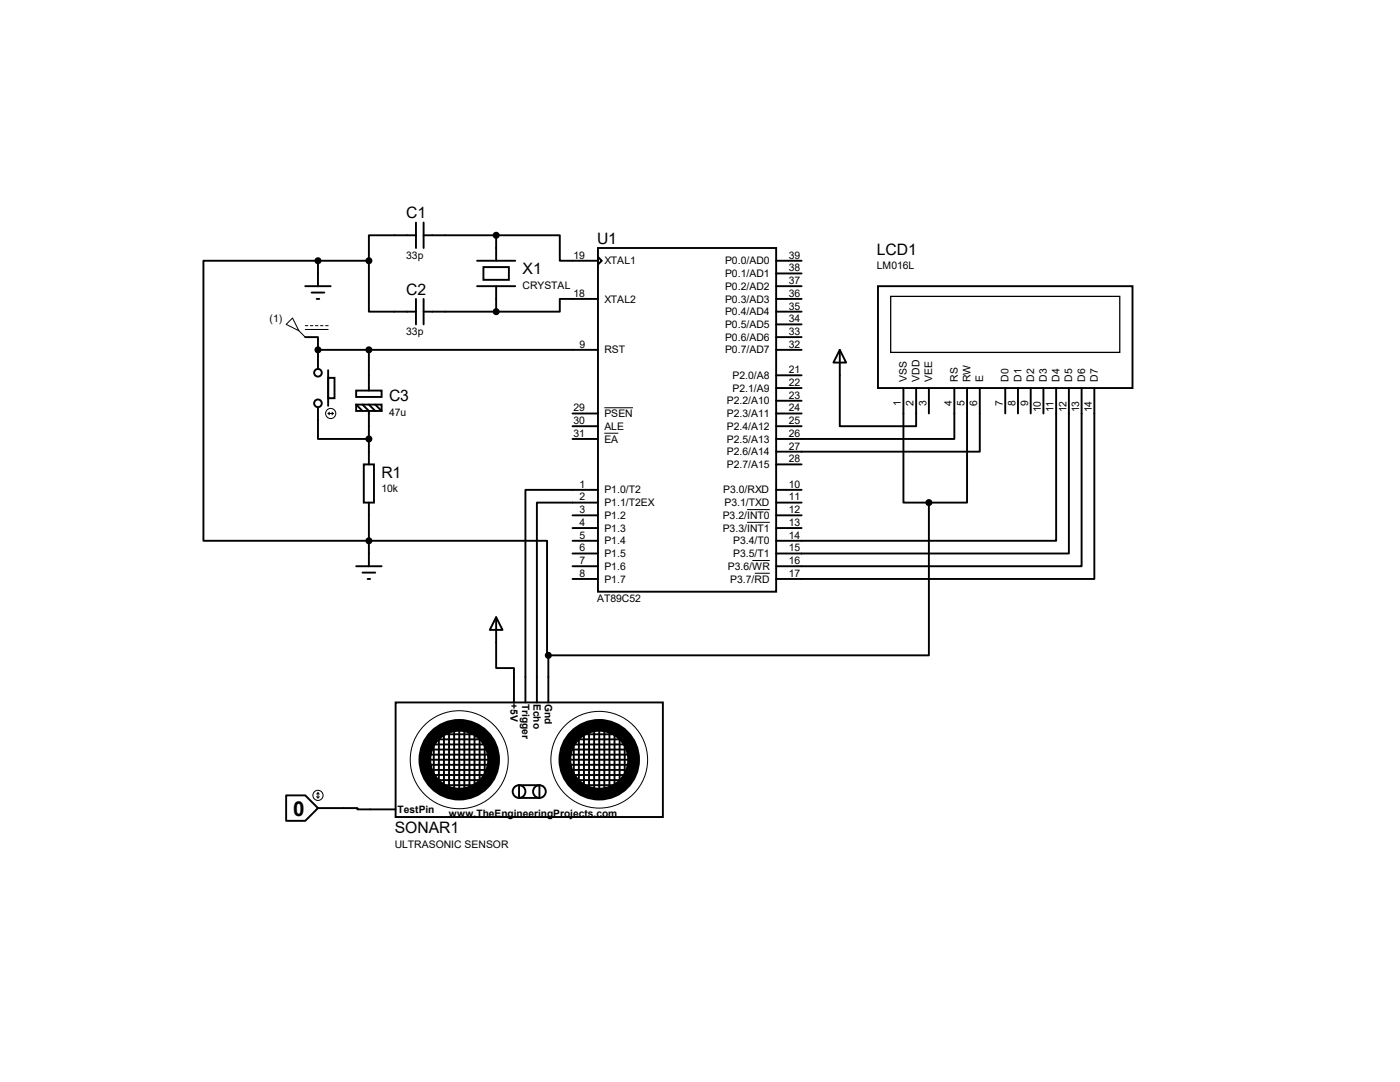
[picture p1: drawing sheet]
<svg xmlns="http://www.w3.org/2000/svg" width="279mm" height="216mm" viewBox="0 0 279 216" stroke-linecap="round" stroke-linejoin="round" font-family="sans-serif">
<g fill="none" stroke="#000" stroke-width=".38">
<path d="M60.9 57.1h5.1M62.2 58.4h2.5M63.2 59.6h.5M63.5 52h-22.9v55.9h68.6v22.9h.2M63.5 52v5.1M63.5 52h10.1M73.6 52v10.2h9.4M83 46.9h-9.4v5.1M83 44.4v5.1M83 59.6v5.1M84.5 46.9h14.5M84.5 44.4v5.1"/>
<path d="M84.5 59.6v5.1M95.2 52h7.6M95.2 57.1h7.6M96.5 53.3h5.1v2.5h-5.1zM99 46.9h12.7v5.1h7.6M99 46.9v5.1M99 57.1v5.1M119.3 49.5h35.6v68.6h-35.6zM119.3 51.3l.8 .7-.8 .8zM119.3 59.6h-7.6v2.6h-12.7M154.9 52h5.1M154.9 59.6h5.1"/>
<path d="M154.9 54.6h5.1M154.9 57.1h5.1M175.2 57.1h50.8v20.3h-50.8zM60.9 67.3h2.6v2.5M63.5 69.8h55.8M63.5 69.8v3.8M65.5 75.4h1.3v4.1h-1.3zM65.5 73.9v7.1M71.1 77.9h5.1v1.3h-5.1zM73.6 69.8v8.1M84.5 62.2h14.5M154.9 62.2h5.1"/>
<path d="M154.9 69.8h5.1M154.9 64.7h5.1M154.9 67.3h5.1M154.9 74.9h5.1M154.9 77.4h5.1M154.9 80h5.1M167.6 69.8l1.3 2.5h-2.6zM167.6 69.8v15.2h15.2v-7.6M180.3 77.4v22.9h5.1M185.4 77.4v5.1M190.5 77.4v10.2h-35.6M193 77.4v22.9h-7.6"/>
<path d="M195.5 77.4v12.7h-40.6M200.6 77.4v5.1M203.2 77.4v5.1M205.7 77.4v5.1M208.2 77.4v5.1M210.8 77.4v30.5h-55.9M213.3 77.4v33h-58.4M215.9 77.4v35.6h-61M218.4 77.4v38.1h-63.5M63.5 81.2v6.4h10.1M71.1 80.7h5.1v1.3h-5.1zM71.1 80.7l1.2 1.3"/>
<path d="M72.3 80.7l1.3 1.3v10.7M72.6 92.7h2v7.6h-2zM73.6 80.7l1.3 1.3M74.9 80.7l1.3 1.3M114.3 85h5M114.3 87.6h5M114.3 82.5h5M119.3 97.7h-14.4v42.5M154.9 85h5.1M154.9 82.5h5.1M154.9 97.7h5.1M154.9 92.7h5.1"/>
<path d="M71.1 113h5.1M72.3 114.3h2.6M73.4 115.5h.5M73.6 100.3v12.7M114.3 102.8h5M114.3 105.4h5M114.3 107.9h5M114.3 110.4h5M114.3 113h5M114.3 115.5h5M119.3 100.3h-12.2v39.9M154.9 100.3h5.1"/>
<path d="M154.9 102.8h5.1M154.9 105.4h5.1M185.4 100.3v30.5h-76M99 123.1l1.3 2.6h-2.6zM99 123.1v10.2h3.6v6.9M109.4 130.8v9.4M57.1 158.7h3.8l2.6 2.5-2.6 2.6h-3.8zM79 140.2h53.3v22.8h-53.3zM84.5 150.6h13M85 152.6h12.7M85 153.6h12.5M85 149.6h12.2"/>
<path d="M85.3 151.6h12.2M85.6 154.6h11.6M85.6 155.7h10.9M85.6 148.5h11.4M85.8 147.5h10.9M85.8 146.5h10.4M86.6 148.3v6.6M86.8 156.7h8.7M87.6 147v9.4M88.6 146.3v10.4M89.6 145.8v11.6M90.6 145.5v11.9"/>
<path d="M91.7 145v12.4M92.7 145v12.4M93.7 145.2v12.7M94.7 145.2v11.7M95.7 146v9.7M96.7 148v6.6M103.6 156.7h4.1v2.5h-4.1zM113 153.6h12.2M113.5 151.6h12.7M113.5 152.6h12.4M113.5 150.6h12.4M113.7 154.6h11.5"/>
<path d="M113.7 155.7h10.5M113.7 149.6h11.7M114.3 148.5h11.4M114.5 149.1v5.8M114.8 147.5h9.6M115.3 156.7h8.1M115.5 146.5h7.6M115.5 147v9.4M116.5 146.3v10.6M117.6 145.8v11.9M118.6 145.5v12.2M119.6 145.5v12.2"/>
<path d="M120.6 145.5v12.2M121.6 145.8v11.6M122.6 146.3v10.6M123.7 147v8.7M124.7 148v7.2M63.5 161.2h7.8v.3h7.7"/>
<circle cx="63.5" cy="74.4" r=".76"/>
<circle cx="63.5" cy="80.5" r=".76"/>
<circle cx="103.6" cy="157.9" r="1.27"/>
<circle cx="107.7" cy="157.9" r="1.27"/>
</g>
<g fill="none" stroke="#000" stroke-width=".2">
<path d="M57.1 64.7l1.3-1.2 1.2 2.5zM59.6 66l1.3 1.3M60.9 65h.5M60.9 65.7h4.6M61.9 65h.5M62.9 65h.6M64 65h.5M65 65h.5M65.5 82.5h1M65.5 82.5l.2 .3M65.7 82.3l-.2 .2M66.3 82.3l.2 .2"/>
<path d="M66.5 82.5l-.2 .3M120.6 86.4h2.8M120.6 81.4h5.7M149.1 101.7h4.5M149.1 104.2h4.5M150.2 111.8h3.4M150.6 114.4h3M63.2 159l.3 .2M63.5 158.2v1M63.5 158.2l-.3 .3M63.5 158.2l.2 .3M63.7 159l-.2 .2"/>
<circle cx="66" cy="82.5" r="1.02"/>
<circle cx="63.5" cy="158.7" r="1.02"/>
<circle cx="91.7" cy="151.6" r="9.8"/>
<circle cx="119.6" cy="151.6" r="9.7"/>
</g>
<g fill="#000" stroke="#000" stroke-width=".38">
<circle cx="63.5" cy="52" r=".51"/>
<circle cx="73.6" cy="52" r=".51"/>
<circle cx="99" cy="46.9" r=".51"/>
<circle cx="63.5" cy="69.8" r=".51"/>
<circle cx="73.6" cy="69.8" r=".51"/>
<circle cx="99" cy="62.2" r=".51"/>
<circle cx="73.6" cy="87.6" r=".51"/>
<circle cx="73.6" cy="107.9" r=".51"/>
<circle cx="185.4" cy="100.3" r=".51"/>
<circle cx="109.4" cy="130.8" r=".51"/>
</g>
<path d="M177.8 59.1h45.7v11.2h-45.7z" fill="none" stroke="#000" stroke-width=".25"/>
<g fill="none" stroke="#000" stroke-width="2.5">
<circle cx="91.7" cy="151.6" r="6.9"/>
<circle cx="119.6" cy="151.6" r="6.9"/>
</g>
<text font-size="4.1" x="58.5" y="162.8">0</text>
<g font-size="3.1">
<text x="81.1" y="43.6">C1</text>
<text x="119.2" y="48.6">U1</text>
<text x="175" y="50.9">LCD1</text>
<text x="81.1" y="58.8">C2</text>
<text x="104.3" y="54.7">X1</text>
<text x="77.6" y="80.1">C3</text>
<text x="76.1" y="95.3">R1</text>
<text x="78.8" y="166.2">SONAR1</text>
</g>
<g font-size="2.1">
<text x="81.1" y="51.6">33p</text>
<text x="114.5" y="51.6">19</text>
<text x="120.6" y="52.7">XTAL1</text>
<text x="144.7" y="52.7">P0.0/AD0</text>
<text x="157.4" y="51.6">39</text>
<text x="175" y="53.8">LM016L</text>
<text x="104.3" y="57.6">CRYSTAL</text>
<text x="114.5" y="59.2">18</text>
<text x="144.7" y="55.3">P0.1/AD1</text>
<text x="144.7" y="57.8">P0.2/AD2</text>
<text x="157.4" y="54.1">38</text>
<text x="157.4" y="56.7">37</text>
<text x="157.4" y="59.2">36</text>
<text x="53.8" y="64.2">(1)</text>
<text x="120.6" y="60.4">XTAL2</text>
<text x="144.7" y="60.4">P0.3/AD3</text>
<text x="144.7" y="62.9">P0.4/AD4</text>
<text x="144.7" y="65.4">P0.5/AD5</text>
<text x="157.4" y="61.8">35</text>
<text x="157.4" y="64.3">34</text>
<text x="81.1" y="66.8">33p</text>
<text x="115.7" y="69.4">9</text>
<text x="120.6" y="70.5">RST</text>
<text x="144.7" y="68">P0.6/AD6</text>
<text x="144.7" y="70.5">P0.7/AD7</text>
<text x="157.4" y="66.8">33</text>
<text x="157.4" y="69.4">32</text>
<text x="146.2" y="75.6">P2.0/A8</text>
<text x="157.4" y="74.5">21</text>
<text x="157.4" y="77">22</text>
<text x="181" y="76.2" transform="rotate(-90 181 76.2)">VSS</text>
<text x="183.5" y="76.2" transform="rotate(-90 183.5 76.2)">VDD</text>
<text x="186.1" y="76.2" transform="rotate(-90 186.1 76.2)">VEE</text>
<text x="191.1" y="76.2" transform="rotate(-90 191.1 76.2)">RS</text>
<text x="193.7" y="76.2" transform="rotate(-90 193.7 76.2)">RW</text>
<text x="196.2" y="76.2" transform="rotate(-90 196.2 76.2)">E</text>
<text x="201.3" y="76.2" transform="rotate(-90 201.3 76.2)">D0</text>
<text x="203.8" y="76.2" transform="rotate(-90 203.8 76.2)">D1</text>
<text x="206.4" y="76.2" transform="rotate(-90 206.4 76.2)">D2</text>
<text x="208.9" y="76.2" transform="rotate(-90 208.9 76.2)">D3</text>
<text x="211.5" y="76.2" transform="rotate(-90 211.5 76.2)">D4</text>
<text x="214" y="76.2" transform="rotate(-90 214 76.2)">D5</text>
<text x="216.5" y="76.2" transform="rotate(-90 216.5 76.2)">D6</text>
<text x="219.1" y="76.2" transform="rotate(-90 219.1 76.2)">D7</text>
<text x="77.6" y="83">47u</text>
<text x="114.5" y="82.1">29</text>
<text x="120.6" y="83.2">PSEN</text>
<text x="145" y="80.7">P2.2/A10</text>
<text x="145" y="83.2">P2.3/A11</text>
<text x="146.2" y="78.1">P2.1/A9</text>
<text x="157.4" y="79.5">23</text>
<text x="157.4" y="82.1">24</text>
<text x="179.8" y="81.1" transform="rotate(-90 179.8 81.1)">1</text>
<text x="182.3" y="81.1" transform="rotate(-90 182.3 81.1)">2</text>
<text x="184.9" y="81.1" transform="rotate(-90 184.9 81.1)">3</text>
<text x="190" y="81.1" transform="rotate(-90 190 81.1)">4</text>
<text x="192.5" y="81.1" transform="rotate(-90 192.5 81.1)">5</text>
<text x="195" y="81.1" transform="rotate(-90 195 81.1)">6</text>
<text x="200.1" y="81.1" transform="rotate(-90 200.1 81.1)">7</text>
<text x="202.7" y="81.1" transform="rotate(-90 202.7 81.1)">8</text>
<text x="205.2" y="81.1" transform="rotate(-90 205.2 81.1)">9</text>
<text x="207.7" y="82.3" transform="rotate(-90 207.7 82.3)">10</text>
<text x="210.3" y="82.1" transform="rotate(-90 210.3 82.1)">11</text>
<text x="212.8" y="82.3" transform="rotate(-90 212.8 82.3)">12</text>
<text x="215.4" y="82.3" transform="rotate(-90 215.4 82.3)">13</text>
<text x="217.9" y="82.3" transform="rotate(-90 217.9 82.3)">14</text>
<text x="114.5" y="84.6">30</text>
<text x="114.5" y="87.2">31</text>
<text x="120.6" y="85.8">ALE</text>
<text x="120.6" y="88.3">EA</text>
<text x="145" y="85.8">P2.4/A12</text>
<text x="145" y="88.3">P2.5/A13</text>
<text x="157.4" y="84.6">25</text>
<text x="157.4" y="87.2">26</text>
<text x="157.4" y="89.7">27</text>
<text x="145" y="93.4">P2.7/A15</text>
<text x="145" y="90.8">P2.6/A14</text>
<text x="157.4" y="92.2">28</text>
<text x="76.1" y="98.2">10k</text>
<text x="115.7" y="97.3">1</text>
<text x="115.7" y="99.9">2</text>
<text x="120.6" y="98.5">P1.0/T2</text>
<text x="120.6" y="101">P1.1/T2EX</text>
<text x="144.3" y="98.5">P3.0/RXD</text>
<text x="144.6" y="101">P3.1/TXD</text>
<text x="157.4" y="97.3">10</text>
<text x="157.4" y="99.9">11</text>
<text x="115.7" y="102.4">3</text>
<text x="115.7" y="104.9">4</text>
<text x="115.7" y="107.5">5</text>
<text x="120.6" y="103.5">P1.2</text>
<text x="120.6" y="106.1">P1.3</text>
<text x="144.2" y="103.5">P3.2/INT0</text>
<text x="144.2" y="106.1">P3.3/INT1</text>
<text x="157.4" y="102.4">12</text>
<text x="157.4" y="104.9">13</text>
<text x="157.4" y="107.5">14</text>
<text x="115.7" y="110">6</text>
<text x="115.7" y="112.6">7</text>
<text x="120.6" y="108.6">P1.4</text>
<text x="120.6" y="111.2">P1.5</text>
<text x="120.6" y="113.7">P1.6</text>
<text x="145.2" y="113.7">P3.6/WR</text>
<text x="146.3" y="108.6">P3.4/T0</text>
<text x="146.3" y="111.2">P3.5/T1</text>
<text x="157.4" y="112.6">16</text>
<text x="157.4" y="110">15</text>
<text x="115.7" y="115.1">8</text>
<text x="120.6" y="116.2">P1.7</text>
<text x="145.7" y="116.2">P3.7/RD</text>
<text x="157.4" y="115.1">17</text>
<text x="119.2" y="120.1">AT89C52</text>
<text x="78.8" y="169.1">ULTRASONIC SENSOR</text>
</g>
<g font-size="2">
<text x="101.9" y="140.3" transform="rotate(90 101.9 140.3)">+5V</text>
<text x="104.2" y="140.5" transform="rotate(90 104.2 140.5)">Trigger</text>
<text x="106.5" y="140.5" transform="rotate(90 106.5 140.5)">Echo</text>
<text x="108.8" y="140.4" transform="rotate(90 108.8 140.4)">Gnd</text>
<text x="79.3" y="162.3">TestPin</text>
<text x="89.6" y="163">www.TheEngineeringProjects.com</text>
</g>
</svg>
